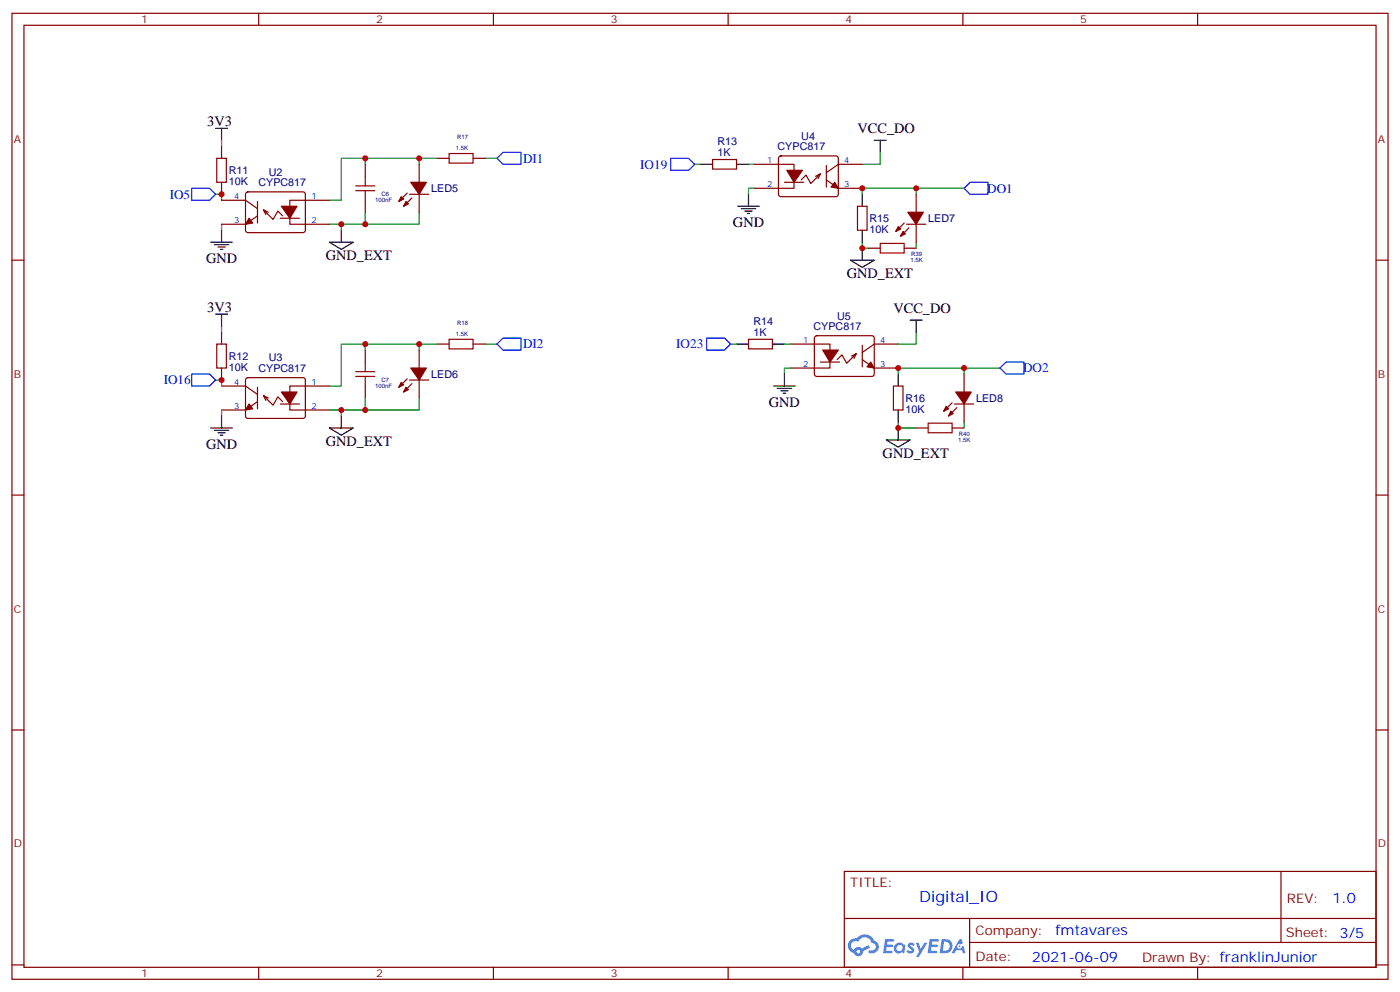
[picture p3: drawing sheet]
<svg xmlns="http://www.w3.org/2000/svg" width="412mm" height="292mm" viewBox="0 0 412 292" stroke-linecap="round" stroke-linejoin="round" font-family="sans-serif">
<g fill="none" stroke="#870000" stroke-width=".35">
<path d="M3.5 3.9h405.4v284.4h-405.4zM7.1 7.4h398.2v277.3h-398.2zM76.2 3.9v3.5M145.3 3.9v3.5M214.5 3.9v3.5M283.6 3.9v3.5M352.8 3.9v3.5M3.5 76.6h3.6M405.3 76.6h3.6M3.5 145.7h3.6M405.3 145.7h3.6M3.5 214.9h3.6"/>
<path d="M405.3 214.9h3.6M248.7 256.5h156.6v28.2h-156.6zM377.3 256.5v20.9M248.7 270.4h156.5M285.6 277.4h119.6M285.6 270.4v14.1M3.5 284h3.6M76.2 284.7v3.6M145.3 284.7v3.6M214.5 284.7v3.6M283.6 284.7v3.6M352.8 284.7v3.6"/>
<path d="M405.3 284h3.6"/>
</g>
<g fill="#5487ff">
<path d="M267.7 277.7a1.22 1.22 0 0 1 1.7 .2l-.4 .6a.47 .47 0 0 0-.3-.4 .47 .47 0 0 0-.5 .2l.1 .2a1.14 1.14 0 0 1 .8 1.8 1.14 1.14 0 0 1-1.9 0l-.2-.2 .5-.6 .7 .5a.29 .29 0 0 0 .3-.3 .29 .29 0 0 0-.2-.3 1.04 1.04 0 0 1-.6-1.7z"/>
<path d="M260.7 276.4h2.4l.3 .2-.2 .5-1.8 .1-.1 .8h1.5l.3 .4-.3 .4h-1.6l-.2 1.1h1.7l.2 .3-.2 .3-2.6 .1z"/>
<path d="M273.8 276.4h2.4l.3 .2-.1 .5-1.8 .1-.2 .8h1.6l.3 .4-.4 .4h-1.6l-.1 1.1h1.7l.2 .3-.2 .3-2.6 .1z"/>
<path d="M282.6 276.4h.7l.3 1.3-.6 .3a.69 .69 0 0 0-1 .3 .69 .69 0 0 0 .4 .9 .69 .69 0 0 0 .9-.6l.5-.2 .6 2.2h-.8l-.2-.9h-1.8l-.5 .9h-.8z"/>
<path d="M269.8 277.5h.8l.6 1.8 1.1-1.8h.9l-2.6 4.2h-.8l.9-1.5z"/>
<path d="M277.4 276.4l-.6 4.2h1.3a2.11 2.11 0 0 0 2.5-2.1 2.11 2.11 0 0 0-2.5-2.1zM278.1 277.2a1.39 1.39 0 0 1 1.7 1.4 1.39 1.39 0 0 1-1.8 1.3h-.3z"/>
<path d="M263.7 278.1a1.54 1.54 0 0 0-.1 2.1 1.54 1.54 0 0 0 2.2 .1l.6 .3 .3-2.3-.2-.3h-.4a1.49 1.49 0 0 0-2.4 .1zM264 279.1a.94 .94 0 0 1 1.8 0 .94 .94 0 0 1-1.8 0z"/>
<path d="M250.4 276.8a2.18 2.18 0 0 0 1.1 3.7 1.44 1.44 0 0 0 1.6 .9 1.44 1.44 0 0 0 1.2-1.4l2-1-.5-.8-1.9 1a1.47 1.47 0 0 0-2.4 .4 1.39 1.39 0 0 1-.7-1.9 1.39 1.39 0 0 1 2-.5 2.12 2.12 0 0 1 2.2-1.3 2.12 2.12 0 0 1 1.9 1.7 1.14 1.14 0 0 1 1.1 1.4 1.14 1.14 0 0 1-1.7 .7 .43 .43 0 0 0-.5 .4 .43 .43 0 0 0 .4 .5 1.98 1.98 0 0 0 2.5-1.2 1.98 1.98 0 0 0-1.2-2.6 3.1 3.1 0 0 0-5.3-.6l-.9 .1zM252.3 280.1a.55 .55 0 0 1 1.1 0 .55 .55 0 0 1-1.1 0z"/>
<circle cx="282.6" cy="278.5" r=".26"/>
</g>
<g fill="none" stroke="#008700" stroke-width=".35">
<path d="M63.5 57.2h1.8v1.7M65.3 41.3v1.8M107.6 46.6v1.8M123.5 46.6v1.8M128.8 46.6h-28.3v12.3h-3.5M142.9 46.6h3.5M204.6 48.4h1.8M220.5 48.4h1.7M222.2 55.4h-1.7v1.8M259.3 44.8v3.6h-5.3M269.9 55.4v1.8M284 55.4h-30v1.8"/>
<path d="M65.3 66v1.8M97 66h3.5v1.8M107.6 62.5v3.5h-7.1M123.5 62.5v3.5h-15.9M254 71.3v1.8h1.8M269.9 71.3v1.8M65.3 96v1.8M269.9 97.8v3.5h-5.3M63.5 111.9h1.8v1.7M107.6 117.2v3.5h-7.1M107.6 101.3v1.7M123.5 117.2v3.5h-15.9"/>
<path d="M123.5 101.3v1.7M128.8 101.3h-28.3v12.3h-3.5M142.9 101.3h3.5M215.2 101.3h1.8M231.1 101.3h1.7M232.8 108.3h-1.7v1.8M284 108.3v1.8M294.6 108.3h-30v1.8M65.3 120.7v1.7M97 120.7h3.5v1.7M264.6 124.2v1.8h5.3M284 124.2v1.8"/>
</g>
<path d="M104.8 54.7h5.6M104.8 56.1h5.6M107.6 51.9v2.8M107.6 56.1v2.8M132.3 45.2h7v2.8h-7zM259.3 71.6h7v2.9h-7zM132.3 99.9h7v2.8h-7zM104.8 109.4h5.6M104.8 110.8h5.6M107.6 106.6v2.8M107.6 110.8v2.8M273.4 124.6h7.1v2.8h-7.1z" fill="none" stroke="#a10000" stroke-width=".35"/>
<g fill="none" stroke="#870000" stroke-width=".35">
<path d="M63.9 46.6h2.8v7.1h-2.8zM65.3 58.9h7l3.5 2.5M72.6 56.7l.4-.2h16.5l.5 .7-.1 10.8-.6 .5-16.5-.1-.5-.6v-10.6zM75.8 59.3v6.4M97 58.9h-11.6v7.1h11.6M107.6 48.4v3.5M107.6 58.9v3.6M119.9 56.8l-2.4 2.5M120.6 57.2h5.7M121.4 58.2l-2.5 2.5M123.5 48.4v5.3M123.5 57.2v5.3"/>
<path d="M128.8 46.6h3.5M139.3 46.6h3.6M209.9 47h7.1v2.8h-7.1zM222.2 48.4h11.7v7h-11.7M229.5 46.1l.5-.2 16.5 .1 .4 .6v10.9l-.7 .4-16.5-.1-.4-.6v-10.6zM231.1 53.7h5.6M240.2 51.9l1.5-.7-2.9 2.8-1.4-2.5-1.4 1.5M241.7 51.2l-.8 1.4M243.4 48.7v6.4M243.4 53l3.5 2.4h7.1M254 48.4h-7.1l-3.5 2.4M269.9 57.2v5.3"/>
<path d="M75.8 63.5l-3.5 2.5h-7M77.6 61.8l.7 1.4M79 62.5l-1.4-.7 2.8 2.8 1.4-2.5 1.5 1.4M82.5 64.2h5.7M252.6 60.7h2.8v7.1h-2.8zM255.8 73.1h3.5M266.3 73.1h3.6M266.3 65.7l-2.4 2.4M267.1 66h5.6M267.8 67.1l-2.5 2.4M269.9 66v5.3M220.5 99.9h7v2.8h-7z"/>
<path d="M240.1 99l.5-.2 16.5 .1 .4 .6v10.9l-.7 .4-16.5-.1-.4-.6v-10.6zM63.9 101.3h2.8v7h-2.8zM65.3 113.6h7l3.5 2.5M72.6 111.4l.4-.2h16.5l.5 .7-.1 10.8-.6 .5-16.5-.1-.5-.7v-10.5zM75.8 114v6.3M75.8 118.2l-3.5 2.5h-7M77.6 116.5l.7 1.4M79 117.2l-1.4-.7 2.8 2.8 1.4-2.5 1.5 1.4M82.5 118.9h5.7M97 113.6h-11.6v7.1h11.6M107.6 103v3.6M107.6 113.6v3.6"/>
<path d="M119.9 111.5l-2.4 2.5M120.6 111.9h5.7M121.4 112.9l-2.5 2.5M123.5 103v5.3M123.5 111.9v5.3M128.8 101.3h3.5M139.3 101.3h3.6M232.8 101.3h11.7v7h-11.7M241.7 106.6h5.6M250.8 104.8l1.4-.7-2.8 2.8-1.4-2.4-1.4 1.4M252.2 104.1l-.7 1.4M254 101.6v6.4"/>
<path d="M254 105.9l3.5 2.4h7.1M263.2 113.6h2.8v7.1h-2.8zM264.6 101.3h-7.1l-3.5 2.5M280.5 118.6l-2.5 2.4M281.2 118.9h5.6M281.9 120l-2.5 2.4M284 110.1v5.3M284 118.9v5.3M269.9 126h3.5M280.5 126h3.5"/>
</g>
<g fill="#870000" stroke="#870000" stroke-width=".35">
<path d="M280.1 121l.7 .7-1.4 .7z"/>
<path d="M278.7 119.6l.7 .7-1.4 .7z"/>
<path d="M281.5 115.4h4.6l-2.1 3.5z"/>
<path d="M266 68.1l.7 .7-1.4 .7z"/>
<path d="M264.6 66.7l.7 .7-1.4 .7z"/>
<path d="M267.4 62.5h4.6l-2.1 3.5z"/>
<path d="M242.4 103h4.5l-2.4 3.6z"/>
<path d="M256.5 106.6l1 1.7-2.1-.3z"/>
<path d="M231.8 50.1h4.6l-2.5 3.6z"/>
<path d="M245.9 53.7l1 1.7-2.1-.3z"/>
<path d="M82.9 115.4h4.6l-2.1 3.5z"/>
<path d="M73.4 118.9l1 1.4-2.1 .4z"/>
<path d="M119.6 114l.7 .7-1.4 .7z"/>
<path d="M118.2 112.6l.7 .7-1.4 .7z"/>
<path d="M121 108.3h4.6l-2.1 3.6z"/>
<path d="M119.6 59.3l.7 .7-1.4 .7z"/>
<path d="M118.2 57.9l.7 .7-1.4 .7z"/>
<path d="M121 53.7h4.6l-2.1 3.5z"/>
<path d="M82.9 60.7h4.6l-2.1 3.5z"/>
<path d="M73.4 64.2l1 1.5-2.1 .3z"/>
</g>
<g fill="none" stroke="#000" stroke-width=".35">
<path d="M63.5 37.8h3.5M65.3 37.8v3.5M65.3 43.1v3.5M65.3 53.7v3.5M206.4 48.4h3.5M217 48.4h3.5M220.5 57.2v3.5M254 57.2v3.5M257.5 41.3h3.6M259.3 41.3v3.5M62.1 71.3h6.3M63.1 72h4.3"/>
<path d="M64.2 72.7h2.1M64.9 73.4h.7M65.3 67.8v3.5M97 71.3h7.1l-3.6 2.1zM100.5 67.8v3.5M217.3 60.7h6.4M218.4 61.4h4.2M219.4 62.1h2.1M220.1 62.8h.7M250.5 76.6h7l-3.5 2.1zM254 67.8v3.5M254 73.1v3.5"/>
<path d="M63.5 92.5h3.5M65.3 92.5v3.5M65.3 97.8v3.5M268.1 94.2h3.5M269.9 94.2v3.6M65.3 108.3v3.6M217 101.3h3.5M227.5 101.3h3.6M227.9 113.6h6.3M229 114.3h4.2M230 115h2.1M230.7 115.7h.7"/>
<path d="M231.1 110.1v3.5M264.6 110.1v3.5M62.1 126h6.3M63.1 126.7h4.3M64.2 127.4h2.1M64.9 128.1h.7M65.3 122.4v3.6M97 126h7.1l-3.6 2.1zM100.5 122.4v3.6M261.1 129.5h7l-3.5 2.1zM264.6 120.7v3.5M264.6 126v3.5"/>
</g>
<path d="M56.4 55.4h5.3l1.8 1.8-1.8 1.7h-5.3zM146.4 46.6l1.8-1.8h5.3v3.6h-5.3zM197.6 46.6h5.2l1.8 1.8-1.8 1.7h-5.2zM284 55.4l1.8-1.7h5.2v3.5h-5.2zM208.1 99.5h5.3l1.8 1.8-1.8 1.7h-5.3zM56.4 110.1h5.3l1.8 1.8-1.8 1.7h-5.3zM146.4 101.3l1.8-1.8h5.3v3.5h-5.3zM294.6 108.3l1.7-1.7h5.3v3.5h-5.3z" fill="none" stroke="#00f" stroke-width=".35"/>
<g fill="#c00">
<circle cx="264.6" cy="126" r=".88"/>
<circle cx="284" cy="108.3" r=".88"/>
<circle cx="254" cy="73.1" r=".88"/>
<circle cx="269.9" cy="55.4" r=".88"/>
<circle cx="264.6" cy="108.3" r=".88"/>
<circle cx="254" cy="55.4" r=".88"/>
<circle cx="100.5" cy="120.7" r=".88"/>
<circle cx="107.6" cy="101.3" r=".88"/>
<circle cx="123.5" cy="101.3" r=".88"/>
<circle cx="107.6" cy="120.7" r=".88"/>
<circle cx="65.3" cy="111.9" r=".88"/>
<circle cx="65.3" cy="57.2" r=".88"/>
<circle cx="107.6" cy="66" r=".88"/>
<circle cx="123.5" cy="46.6" r=".88"/>
<circle cx="107.6" cy="46.6" r=".88"/>
<circle cx="100.5" cy="66" r=".88"/>
</g>
<text font-size="4.6" fill="#00f" x="270.8" y="265.5">Digital_IO</text>
<g font-size="4.2">
<text x="61" y="37.1">3V3</text>
<text x="252.6" y="39.2">VCC_DO</text>
<text x="215.9" y="66.8">GND</text>
<text x="60.7" y="77.4">GND</text>
<text x="96" y="76.6">GND_EXT</text>
<text x="249.4" y="81.9">GND_EXT</text>
<text x="61" y="91.8">3V3</text>
<text x="263.2" y="92.1">VCC_DO</text>
<text x="226.5" y="119.7">GND</text>
<text x="96" y="131.3">GND_EXT</text>
<text x="60.7" y="132.1">GND</text>
<text x="260" y="134.8">GND_EXT</text>
</g>
<g font-size="4.2" fill="#00f">
<text x="392.5" y="265.8">1.0</text>
<text x="310.9" y="275.3">fmtavares</text>
<text x="304" y="283.1">2021-06-09</text>
</g>
<g font-size="3.9" fill="#00f">
<text x="154.1" y="47.9">DI1</text>
<text x="188.6" y="49.6">IO19</text>
<text x="50" y="58.4">IO5</text>
<text x="290.8" y="56.7">DO1</text>
<text x="154.1" y="102.5">DI2</text>
<text x="199.2" y="102.5">IO23</text>
<text x="48.2" y="113.1">IO16</text>
<text x="301.4" y="109.6">DO2</text>
</g>
<g font-size="3.9" fill="#800">
<text x="250.5" y="261.1">TITLE:</text>
<text x="379.1" y="265.8">REV:</text>
<text x="287.4" y="275.3">Company:</text>
<text x="378.7" y="275.9">Sheet: 3/5</text>
<text x="287.4" y="283">Date:</text>
<text x="336.4" y="283.1">Drawn By: franklinJunior</text>
</g>
<g font-size="3.2" fill="#800">
<text x="41.6" y="6.9">1</text>
<text x="110.8" y="6.9">2</text>
<text x="179.9" y="6.9">3</text>
<text x="249.1" y="6.9">4</text>
<text x="318.2" y="6.9">5</text>
<text x="4.1" y="42">A</text>
<text x="405.9" y="42">A</text>
<text x="4.1" y="111.2">B</text>
<text x="405.9" y="111.2">B</text>
<text x="4.1" y="180.3">C</text>
<text x="405.9" y="180.3">C</text>
<text x="4.1" y="249.4">D</text>
<text x="405.9" y="249.4">D</text>
<text x="41.6" y="287.7">1</text>
<text x="110.8" y="287.7">2</text>
<text x="179.9" y="287.7">3</text>
<text x="249.1" y="287.7">4</text>
<text x="318.2" y="287.7">5</text>
</g>
<g font-size="3.2" fill="#000080">
<text x="236" y="41.1">U4</text>
<text x="211.3" y="45.9">1K</text>
<text x="211.3" y="42.7">R13</text>
<text x="229" y="44.2">CYPC817</text>
<text x="67.4" y="51.3">R11</text>
<text x="79.2" y="51.7">U2</text>
<text x="67.4" y="54.4">10K</text>
<text x="76.1" y="54.8">CYPC817</text>
<text x="127" y="56.6">LED5</text>
<text x="256.1" y="65.4">R15</text>
<text x="273.4" y="65.4">LED7</text>
<text x="256.1" y="68.5">10K</text>
<text x="221.9" y="95.6">R14</text>
<text x="246.6" y="94.1">U5</text>
<text x="221.9" y="98.8">1K</text>
<text x="239.6" y="97.1">CYPC817</text>
<text x="67.4" y="106">R12</text>
<text x="79.2" y="106.4">U3</text>
<text x="67.4" y="109.1">10K</text>
<text x="76.1" y="109.5">CYPC817</text>
<text x="127" y="111.2">LED6</text>
<text x="266.7" y="118.3">R16</text>
<text x="287.5" y="118.3">LED8</text>
<text x="266.7" y="121.5">10K</text>
</g>
<g font-size="2.5" fill="#00f">
<text x="226" y="48">1</text>
<text x="248.7" y="48">4</text>
<text x="69" y="58.6">4</text>
<text x="91.7" y="58.6">1</text>
<text x="226" y="55.1">2</text>
<text x="248.7" y="55.1">3</text>
<text x="69" y="65.7">3</text>
<text x="91.7" y="65.7">2</text>
<text x="236.6" y="100.9">1</text>
<text x="259.3" y="100.9">4</text>
<text x="236.6" y="108">2</text>
<text x="259.3" y="108">3</text>
<text x="69" y="113.3">4</text>
<text x="91.7" y="113.3">1</text>
<text x="69" y="120.3">3</text>
<text x="91.7" y="120.3">2</text>
</g>
<g font-size="1.8" fill="#000080">
<text x="134.7" y="41">R17</text>
<text x="134.3" y="44.1">1.5K</text>
<text x="110.5" y="59.6">100nF</text>
<text x="112.4" y="57.8">C6</text>
<text x="268.2" y="77.2">1.5K</text>
<text x="268.4" y="75.5">R39</text>
<text x="134.7" y="95.7">R18</text>
<text x="134.3" y="98.8">1.5K</text>
<text x="112.4" y="112.5">C7</text>
<text x="110.5" y="114.3">100nF</text>
<text x="282.3" y="130.1">1.5K</text>
<text x="282.5" y="128.4">R40</text>
</g>
</svg>
